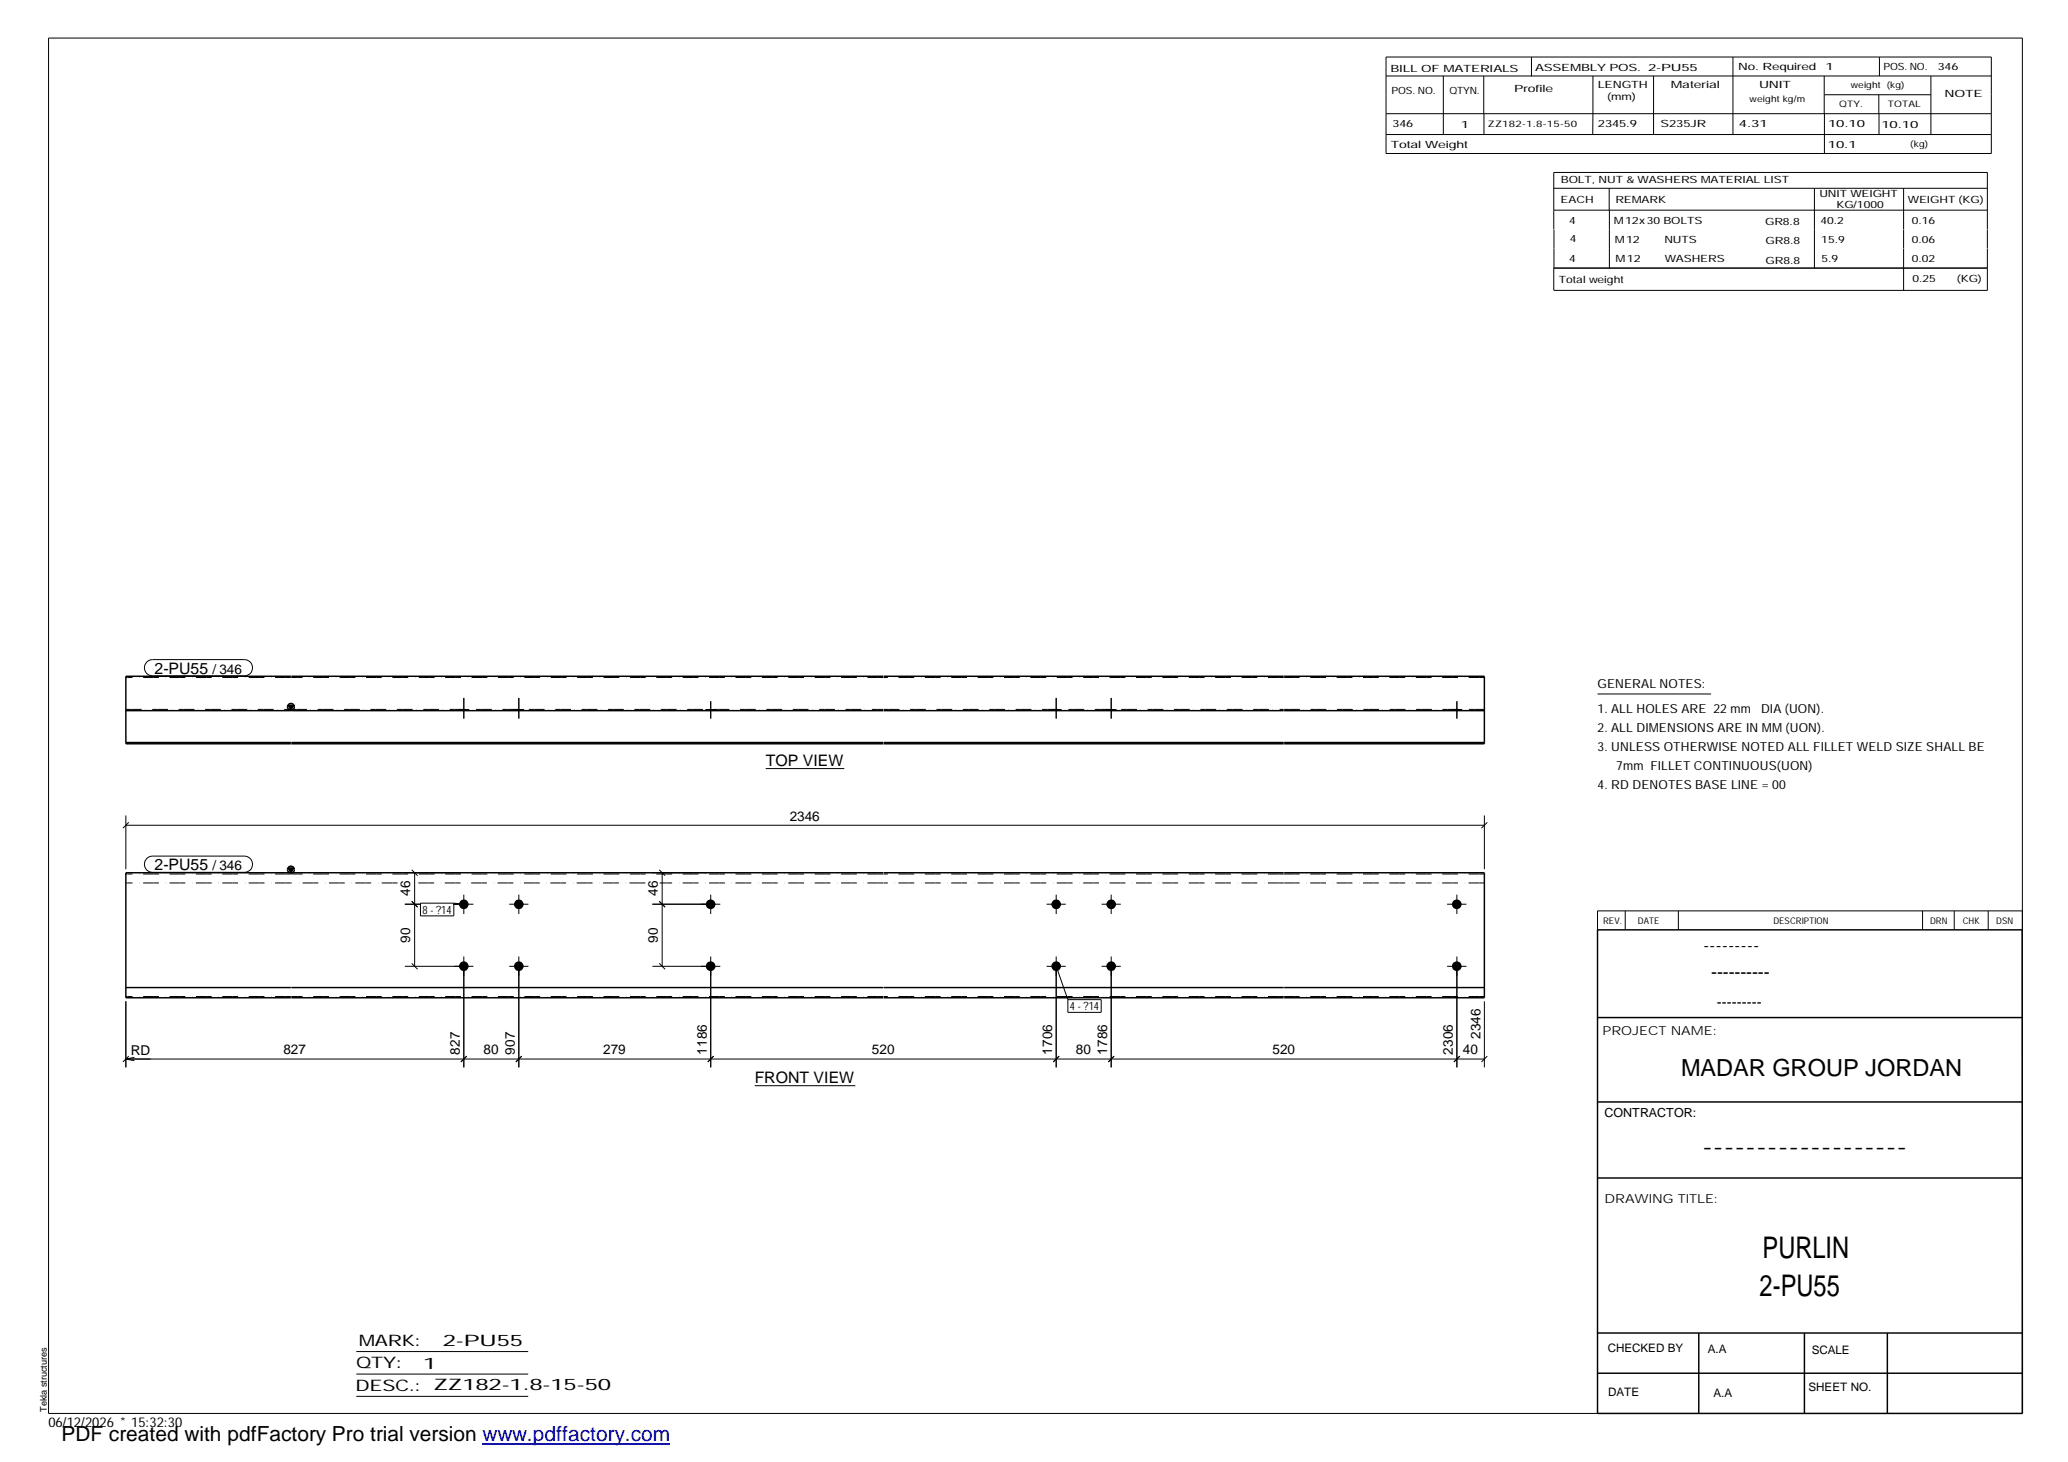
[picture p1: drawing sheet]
<svg xmlns="http://www.w3.org/2000/svg" width="420mm" height="297mm" viewBox="0 0 420 297" stroke-linecap="round" stroke-linejoin="round" font-family="sans-serif">
<g fill="#000">
<path d="M58.5 143.3h1.2l-.6 1zM58.5 176.3h1.2l-.6 1z"/>
<path d="M93.3 144.1h1.9v.3h-1.9z" fill-rule="evenodd"/>
<path d="M93.3 144.1h1.9v.3h-1.9z" fill-rule="evenodd"/>
<path d="M104.4 144.1h2v.3h-2z" fill-rule="evenodd"/>
<path d="M104.4 144.1h2v.3h-2z" fill-rule="evenodd"/>
<path d="M143.4 144.1h2v.3h-2z" fill-rule="evenodd"/>
<path d="M143.4 144.1h2v.3h-2z" fill-rule="evenodd"/>
<path d="M213.6 144.1h2v.3h-2z" fill-rule="evenodd"/>
<path d="M213.6 144.1h2v.3h-2z" fill-rule="evenodd"/>
<path d="M224.8 144.1h1.9v.3h-1.9z" fill-rule="evenodd"/>
<path d="M224.8 144.1h1.9v.3h-1.9z" fill-rule="evenodd"/>
<path d="M295 144.1h2v.3h-2z" fill-rule="evenodd"/>
<path d="M295 144.1h2v.3h-2z" fill-rule="evenodd"/>
<circle cx="94.2" cy="183.7" r=".97"/>
<circle cx="94.2" cy="196.3" r=".97"/>
<circle cx="105.4" cy="183.7" r=".97"/>
<circle cx="105.4" cy="196.3" r=".97"/>
<circle cx="144.4" cy="196.3" r=".98"/>
<circle cx="144.4" cy="183.7" r=".98"/>
<circle cx="214.6" cy="183.7" r=".97"/>
<circle cx="214.6" cy="196.3" r=".97"/>
<circle cx="225.8" cy="196.3" r=".97"/>
<circle cx="225.8" cy="183.7" r=".97"/>
<circle cx="296" cy="183.7" r=".98"/>
<circle cx="296" cy="196.3" r=".98"/>
</g>
<g fill="none" stroke="#000" stroke-width=".2">
<path d="M9.9 7.7h401v279.5h-401zM281.6 11.6h123v19.6h-123zM281.6 15.4h123M293.2 15.4v11.9M301.5 15.4v7.7M311.1 11.6v3.9M323.6 15.4v11.9M336 15.4v11.9M352.1 11.6v15.7M370.6 15.4v7.7M370.7 19.2h21.6M381.7 19.2v3.9"/>
<path d="M381.8 11.6v3.8M392.3 15.4v11.9M281.6 23.1h123M281.6 27.3h123M301.5 23.1v4.2M315.7 38.3h88.1M326.9 38.3v4.4M368.6 38.3v16.2M370.7 23.1v8.1M381.8 23.1v4.2M386.8 38.3v8.3M315.7 42.7h88.1"/>
<path d="M315.7 46.6v-11.6h88.1v11.6M315.7 46.6v7.9M327 42.7v11.8M386.8 46.6v3.9M386.8 50.6v8.4M403.8 46.6v3.9M403.8 50.6v8.4h-88.1M403.8 54.5h-88.1v4.5M29.8 134.5l.6-.4 .6-.1h18.7a1.65 1.65 0 0 1 1.6 1.7 1.65 1.65 0 0 1-1.6 1.6h-18.7a1.65 1.65 0 0 1-1.5-1 1.65 1.65 0 0 1 .3-1.8zM93.3 144.1v.3M94.2 141.8v4.2M95.2 144.1v.3"/>
<path d="M104.4 144.1v.3M105.4 141.8v4.2M106.4 144.1v.3M143.4 144.1v.3M144.4 142.5v3.5M145.4 144.1v.3M155.6 156.2h15.9M213.6 144.1v.3M214.6 141.8v4.2M215.6 144.1v.3M224.8 144.1v.3M225.8 141.8v4.2"/>
<path d="M226.7 144.1v.3M295 144.1v.3M296 142.5v3.5M297 144.1v.3M324.6 141h23M25.6 167.7h276M25.6 165.7v10.9M26.2 167.1l-1.2 1.2M29.8 174.4l.6-.3 .6-.2h18.7a1.65 1.65 0 0 1 1.6 1.7 1.65 1.65 0 0 1-1.6 1.6h-18.7a1.65 1.65 0 0 1-1.5-1 1.65 1.65 0 0 1 .3-1.8zM82.3 177.3h11.3M83.7 176.7l1.1 1.2M84.2 177.3v19"/>
<path d="M132.5 177.3h11.2M133.9 176.7l1.2 1.2M134.5 177.3v19M301.6 165.7v10.9M302.2 167.1l-1.2 1.2M82.3 196.3h13.9M82.3 183.7h3.2M83.7 195.7l1.1 1.2M83.7 183.1l1.1 1.2M85.4 183.5h6.8v2.6h-6.8zM92.1 183.7h4.1M92.2 183.5l2 .2"/>
<path d="M94.2 181.8v3.9M94.2 194.3v22.6M103.5 196.3h3.9M103.5 183.7h3.9M105.4 181.8v3.9M105.4 194.3v22.6M132.5 196.3h13.8M132.5 183.7h13.8M133.9 195.7l1.2 1.2M133.9 183.1l1.2 1.2M144.4 181.8v3.9M144.4 194.3v22.6"/>
<path d="M212.6 196.3h3.9M212.6 183.7h3.9M214.6 181.8v3.9M214.6 194.3v22.6M214.6 196.3l2.4 6.8M223.8 196.3h3.9M223.8 183.7h3.9M225.8 181.8v3.9M225.8 194.3v22.6M294 196.3h3.9M294 183.7h3.9M296 181.8v3.9"/>
<path d="M296 194.3v22.6M330.2 185.1v3.8M341 185.1v3.8M390.6 185.1v3.8M397 185.1v3.8M403.9 185.1v3.8M410.9 185.1h-86.3v3.8M25.6 203.4v13.5M25.6 215.2h276M25.6 215.2l1.7 .3M26.2 214.6l-1.2 1.2M27.3 214.8l-1.7 .4"/>
<path d="M94.8 214.6l-1.2 1.2M106 214.6l-1.2 1.2M145 214.6l-1.2 1.2M215.2 214.6l-1.2 1.2M217 203.1h6.7v2.6h-6.7zM226.4 214.6l-1.2 1.2M296.6 214.6l-1.2 1.2M301.6 203.4v13.5M302.2 214.6l-1.2 1.2M153.3 220.6h20.5M72.4 274.6h34.9M72.4 279.2h34.9"/>
<path d="M72.4 283.7h34.9"/>
</g>
<g fill="none" stroke="#000" stroke-width=".3">
<path d="M59.1 137.4h-33.5v13.7h33.5M59.2 137.4h120.3M179.5 137.4h81.3M260.9 137.4h40.7v13.7h-40.7M25.6 150.9h33.5M25.6 144.4h33.5M58.5 143.3h1.2l-.6 1zM59.2 151.1h120.3M59.2 150.9h120.3M59.2 144.4h120.3M179.5 151.1h81.3M179.5 150.9h81.3"/>
<path d="M179.5 144.4h81.3M260.9 150.9h40.7M260.9 144.4h40.7M58.5 176.3h1.2l-.6 1zM59.1 177.3h-33.5v25.4h33.5M59.2 177.3h120.3M179.5 177.3h81.3M260.9 177.3h40.7v25.4h-40.7M324.6 188.9h86.2l.1 98.3h-86.3zM25.6 200.6h33.5M59.2 200.6h120.3M59.2 202.7h120.3"/>
<path d="M179.5 200.6h81.3M179.5 202.7h81.3M260.9 200.6h40.7M324.6 206.7h86.3M324.6 239.3h86.3M324.6 223.9h86.3M324.6 270.8h86.3M324.6 279h86.3M345.1 270.8v16.4M366.6 270.8v16.4M383.5 270.8v16.4"/>
<circle cx="59.1" cy="143.6" r=".7"/>
<circle cx="59.1" cy="176.7" r=".68"/>
</g>
<g fill="none" stroke="#000" stroke-width=".2" stroke-dasharray="1.1 0 2.1 .7 0 1.4" stroke-linecap="butt">
<path d="M59.1 137.7h-33.5M179.5 137.7h-120.3M260.8 137.7h-81.3M301.6 137.7h-40.7M25.6 144.1h33.5M59.2 144.1h120.3M179.5 144.1h81.3M260.9 144.1h40.7M59.1 179.4h-33.5M59.1 177.6h-33.5M80.8 179.4h-21.6M131.1 179.4h-47.4"/>
<path d="M179.5 179.4h-45.5M179.5 177.6h-120.3M260.8 179.4h-81.3M260.8 177.6h-81.3M301.6 179.4h-40.7M301.6 177.6h-40.7M59.1 202.5h-33.5M179.5 202.5h-120.3M260.8 202.5h-81.3M301.6 202.5h-40.7"/>
</g>
<path d="M98 293.3h38.2" fill="none" stroke="#00f" stroke-width=".3"/>
<g font-size="6.1">
<text x="358.1" y="255.5">PURLIN</text>
<text x="357.5" y="263.3">2-PU55</text>
</g>
<text font-size="4.8" x="341.5" y="218.6">MADAR GROUP JORDAN</text>
<text font-size="4.2" x="12.5" y="292.7">PDF created with pdfFactory Pro trial version www.pdffactory.com</text>
<g font-size="3.6">
<text x="346.1" y="193.2">---------</text>
<text x="347.7" y="198.6">----------</text>
<text x="345.8" y="234.2">-------------------</text>
</g>
<g font-size="3.2">
<text x="31.4" y="136.9">2-PU55</text>
<text x="155.6" y="155.6">TOP VIEW</text>
<text x="31.4" y="176.8">2-PU55</text>
<text x="153.3" y="220.1">FRONT VIEW</text>
<text x="72.9" y="273.5">MARK:</text>
<text x="90" y="273.5">2-PU55</text>
<text x="72.4" y="278">QTY:</text>
<text x="86" y="278.1">1</text>
<text x="72.2" y="282.6">DESC.:</text>
<text x="88.1" y="282.4">ZZ182-1.8-15-50</text>
</g>
<text font-size="3" x="348.8" y="204.5">---------</text>
<g font-size="2.8">
<text x="43.2" y="136.9">/ 346</text>
<text x="160.4" y="166.7">2346</text>
<text x="43.2" y="176.8">/ 346</text>
<text x="83.4" y="182.1" transform="rotate(-90 83.4 182.1)">46</text>
<text x="133.6" y="182.1" transform="rotate(-90 133.6 182.1)">46</text>
<text x="83.4" y="191.6" transform="rotate(-90 83.4 191.6)">90</text>
<text x="133.6" y="191.6" transform="rotate(-90 133.6 191.6)">90</text>
<text x="26.6" y="214.3">RD</text>
<text x="57.6" y="214.2">827</text>
<text x="93.4" y="214.3" transform="rotate(-90 93.4 214.3)">827</text>
<text x="98.3" y="214.2">80</text>
<text x="104.6" y="214.3" transform="rotate(-90 104.6 214.3)">907</text>
<text x="122.6" y="214.2">279</text>
<text x="143.6" y="214.3" transform="rotate(-90 143.6 214.3)">1186</text>
<text x="177.2" y="214.2">520</text>
<text x="213.8" y="214.3" transform="rotate(-90 213.8 214.3)">1706</text>
<text x="218.6" y="214.2">80</text>
<text x="225" y="214.3" transform="rotate(-90 225 214.3)">1786</text>
<text x="258.5" y="214.2">520</text>
<text x="295.2" y="214.3" transform="rotate(-90 295.2 214.3)">2306</text>
<text x="297.2" y="214.2">40</text>
<text x="300.8" y="211.1" transform="rotate(-90 300.8 211.1)">2346</text>
<text x="9.8" y="290">06/12/2026 * 15:32:30</text>
</g>
<g font-size="2.5">
<text x="324.6" y="139.9">GENERAL NOTES:</text>
<text x="324.6" y="148.7">2. ALL DIMENSIONS ARE IN MM (UON).</text>
<text x="324.6" y="144.9">1. ALL HOLES ARE 22 mm</text>
<text x="357.8" y="144.9">DIA (UON).</text>
<text x="324.6" y="152.5">3. UNLESS OTHERWISE NOTED ALL FILLET WELD SIZE SHALL BE</text>
<text x="324.6" y="160.2">4. RD DENOTES BASE LINE = 00</text>
<text x="328.4" y="156.4">7mm FILLET CONTINUOUS(UON)</text>
<text x="325.6" y="210.3">PROJECT NAME:</text>
<text x="326" y="226.9">CONTRACTOR:</text>
<text x="326" y="244.4">DRAWING TITLE:</text>
</g>
<g font-size="2.4">
<text x="326.7" y="274.7">CHECKED BY</text>
<text x="347" y="275">A.A</text>
<text x="368.1" y="275.1">SCALE</text>
<text x="326.7" y="283.6">DATE</text>
<text x="348.1" y="283.9">A.A</text>
<text x="367.5" y="282.6">SHEET NO.</text>
</g>
<g font-size="2.3">
<text x="85.9" y="185.7">8 - ?14</text>
<text x="217.4" y="205.3">4 - ?14</text>
</g>
<g font-size="2">
<text x="282.5" y="14.6">BILL OF MATERIALS</text>
<text x="311.9" y="14.4">ASSEMBLY POS.</text>
<text x="324.6" y="17.9">LENGTH</text>
<text x="334.9" y="14.4">2-PU55</text>
<text x="339.5" y="17.9">Material</text>
<text x="353.1" y="14.2">No. Required</text>
<text x="357.4" y="17.9">UNIT</text>
<text x="370.9" y="14.2">1</text>
<text x="382.7" y="14.2">POS. NO.</text>
<text x="393.7" y="14.3">346</text>
<text x="282.7" y="19.1">POS. NO.</text>
<text x="294.5" y="19">QTYN.</text>
<text x="307.6" y="18.7">Profile</text>
<text x="326.5" y="20.4">(mm)</text>
<text x="395.1" y="19.6">NOTE</text>
<text x="282.9" y="25.8">346</text>
<text x="296.8" y="26">1</text>
<text x="324.7" y="25.9">2345.9</text>
<text x="337.4" y="25.9">S235JR</text>
<text x="353.3" y="25.9">4.31</text>
<text x="371.4" y="25.9">10.10</text>
<text x="382.3" y="25.9">10.10</text>
<text x="282.6" y="30.1">Total Weight</text>
<text x="371.4" y="30">10.1</text>
<text x="317.1" y="41.3">EACH</text>
<text x="317.1" y="37.2">BOLT, NUT &amp; WASHERS MATERIAL LIST</text>
<text x="328.2" y="41.3">REMARK</text>
<text x="369.7" y="40.1">UNIT WEIGHT</text>
<text x="387.6" y="41.2">WEIGHT (KG)</text>
<text x="318.8" y="45.4">4</text>
<text x="327.9" y="45.6">M12x30 BOLTS</text>
<text x="358.6" y="45.6">GR8.8</text>
<text x="369.9" y="45.5">40.2</text>
<text x="373.1" y="42.2">KG/1000</text>
<text x="388.4" y="45.5">0.16</text>
<text x="318.8" y="53.3">4</text>
<text x="318.9" y="49.2">4</text>
<text x="328.1" y="49.3">M12</text>
<text x="328.3" y="53.3">M12</text>
<text x="338.2" y="49.4">NUTS</text>
<text x="338.2" y="53.3">WASHERS</text>
<text x="358.7" y="49.6">GR8.8</text>
<text x="358.7" y="53.5">GR8.8</text>
<text x="370" y="49.3">15.9</text>
<text x="370.1" y="53.2">5.9</text>
<text x="388.4" y="49.4">0.06</text>
<text x="388.4" y="53.3">0.02</text>
<text x="316.7" y="57.5">Total weight</text>
<text x="388.6" y="57.3">0.25</text>
<text x="397.6" y="57.3">(KG)</text>
</g>
<g font-size="1.9">
<text x="325.7" y="187.8">REV.</text>
<text x="332.8" y="187.6">DATE</text>
<text x="360.3" y="187.7">DESCRIPTION</text>
<text x="392.1" y="187.6">DRN</text>
<text x="398.8" y="187.6">CHK</text>
<text x="405.6" y="187.7">DSN</text>
<text x="9.5" y="286.8" transform="rotate(-90 9.5 286.8)">Tekla structures</text>
</g>
<g font-size="1.8">
<text x="376" y="17.9">weight (kg)</text>
<text x="355.5" y="20.7">weight kg/m</text>
<text x="373.6" y="21.7">QTY.</text>
<text x="383.5" y="21.8">TOTAL</text>
<text x="302.3" y="25.9">ZZ182-1.8-15-50</text>
<text x="388.1" y="29.8">(kg)</text>
</g>
</svg>
